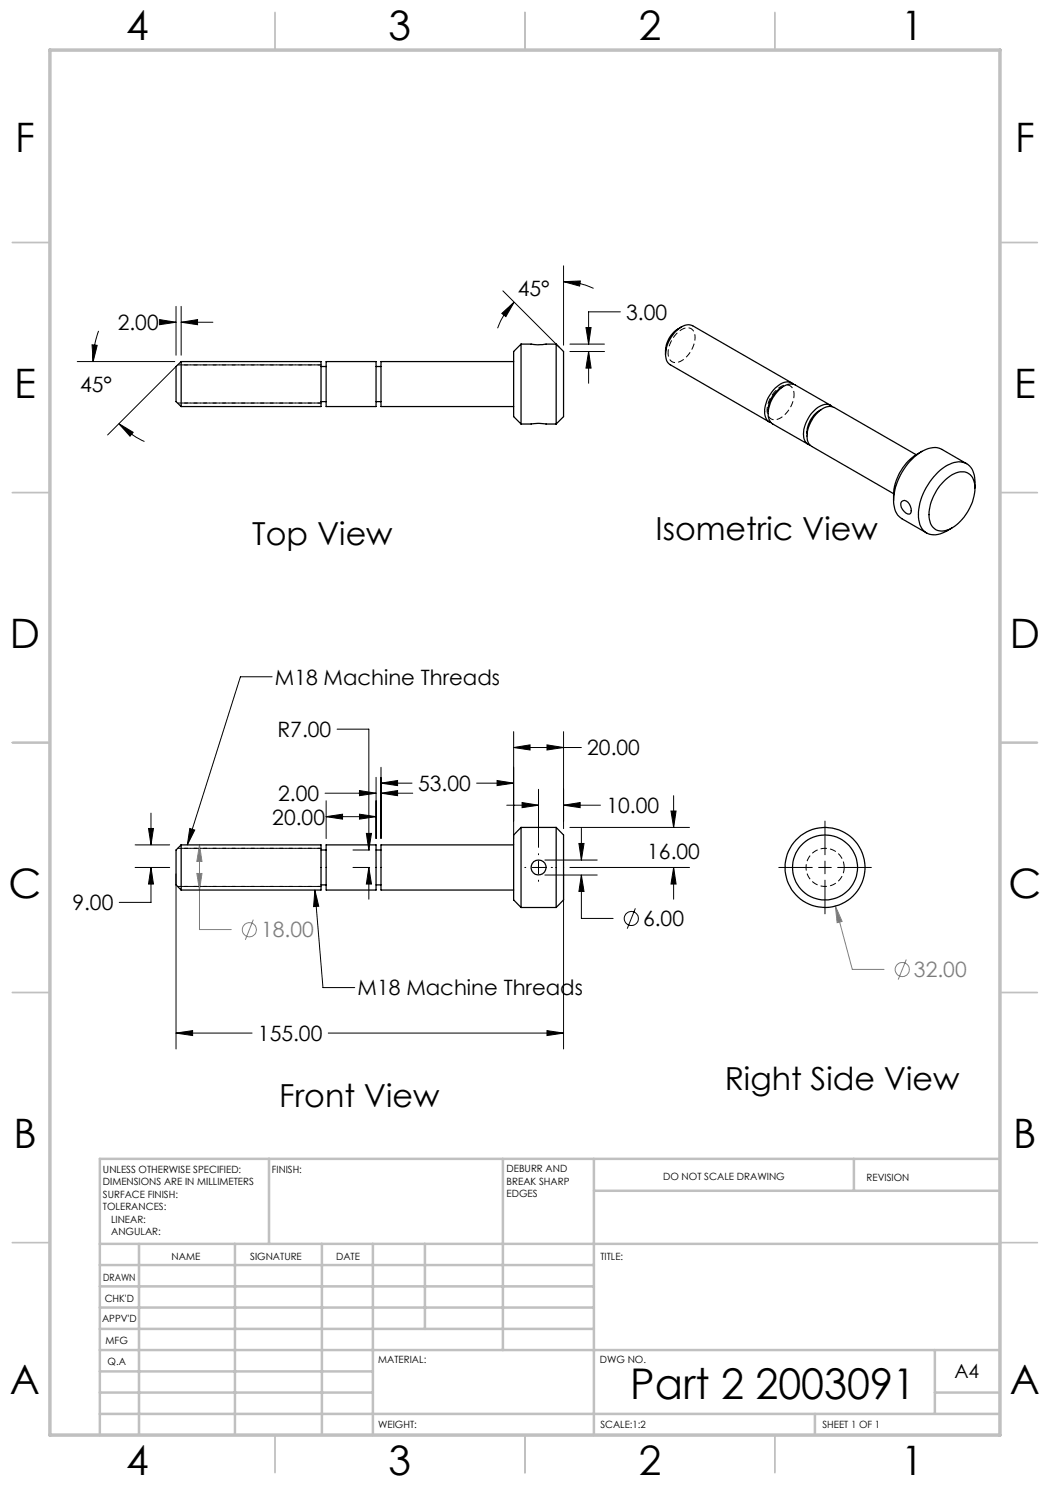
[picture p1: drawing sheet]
<svg xmlns="http://www.w3.org/2000/svg" width="210mm" height="297mm" viewBox="0 0 210 297" stroke-linecap="round" stroke-linejoin="round" font-family="sans-serif">
<g fill="none" stroke="#000" stroke-width=".2">
<path d="M100.6 58.2l11.2 11.2M112.7 56.3l3.4-.1-.2 1zM112.7 56.3a13.9 13.9 0 0 1 6 1.4M112.7 53.2v15.8M15.5 72.3h19.5M18.4 69l1 .1-.8 3.2zM19.7 66.2a18.4 18.4 0 0 0-1.1 6.1M31.9 63.9l3.3 .5-3.3 .5zM32.9 64.4h2.3M35.2 61.3v9.7M35.3 73.2l-13.8 13.8M36.2 64.4l3.3-.5v1z"/>
<path d="M36.2 61.3v9.7M36.2 64.4h6.4M100.4 62.7l2.4-2.3-1.6 2.9zM102.8 60.4a13.9 13.9 0 0 0-3.3 5.2M114 70.3h6.9M114 68.8h6.9M117.2 65.5h1l-.5 3.3zM117.7 70.3l.5 3.3h-1zM117.7 70.3v6.4M124.1 62.4h-6.4v6.4M23.8 84.7l2.8 1.8-.6 .7zM23.8 84.7a17.6 17.6 0 0 0 5.1 3.6"/>
<path d="M54.4 135.4h-6.3l-10.6 33.6M65 158.6h10.2M67.4 145.8h6.4v24.2M71.9 158.1l3.3 .5-3.3 .5zM75.2 155.5v12.2M76.2 156.6l3.3-.5v1zM76.2 158.6l3.3-.5v1zM76.2 153.5v14.2M76.2 156.6h6.2M76.2 158.6h6.3M95.3 156.6h7.4M99.4 156.1l3.3 .5-3.3 .5z"/>
<path d="M102.7 149.5l3.3-.5v1zM102.7 146.3v21.4M102.7 149.5h13.6M107.7 157.9v11.6M109.4 149l3.3 .5-3.3 .5zM112.7 146.3v19.4M134.7 159.1v6.4M27 173.5h6.9M27 169h6.9M29.7 165.7h1l-.5 3.3zM30.2 173.5l.5 3.3h-1zM30.2 173.5v7h-6.4"/>
<path d="M30.2 162.6v6.4M35.2 174.8v35M38 165.7l.9 .3-1.4 3zM63 178l1.6 19.5h6.3M63 178l.7 3.3h-1zM65.2 163.3h.1M65.2 163.3l3.3-.5v1zM65.2 160.2v7.5M65.2 163.3h10M70.6 173.5h3.3M70.6 170h3.3M71.9 162.8l3.3 .5-3.3 .5z"/>
<path d="M73.3 166.7h1l-.5 3.3zM73.8 173.5l.5 3.3h-1zM73.8 173.5v6.3M101.4 161h6.3M104.4 160.5l3.3 .5-3.3 .5zM105 173.5h.2M106.4 173.5h2.6M107.7 170.7v.3M107.7 172.2v2.6M107.7 176v.3M109 175h10.5M109 172h10.5"/>
<path d="M110.2 173.5h.3M112.7 161l3.3-.5v1zM112.7 174.8v35M112.7 161h7.4M114 173.5h23.9M114 165.5h23.9M115.8 168.7h1l-.5 3.3zM116.3 175l.5 3.3h-1zM116.3 175v8.7h6.3M116.3 165.7v6.3M134.2 162.2h1l-.5 3.3zM134.7 173.5l.5 3.3h-1z"/>
<path d="M134.7 173.5v6.3M155.8 173.5h6.7M163.7 173.5h2.6M165 164.2v6.8M165 172.2v2.6M165 176v6.8M167.5 173.5h6.8M127.1 181.7l-1.7 4M35.2 206.6l3.3-.5v1zM35.2 206.6h15.2M65.7 206.6h47M109.4 206.1l3.3 .5-3.3 .5z"/>
<circle cx="126.3" cy="183.7" r="1.41"/>
</g>
<g fill="none" stroke="#808080" stroke-width=".2">
<path d="M39.4 174.7h1l-.5 3.3zM39.9 169l.5 3.3h-1zM39.9 169v16.9h6.3M50.7 183.9l-1.6 4.1M167.1 181.2l1.3 3.1-1 .2zM167.1 181.2l3.4 12.7h6.3M181.3 191.9l-1.7 4"/>
<circle cx="49.9" cy="186" r="1.41"/>
<circle cx="180.4" cy="193.9" r="1.42"/>
</g>
<path d="M168.8 173.5a3.8 3.8 0 0 1-5.6 3.3 3.8 3.8 0 0 1-.2-6.5 3.8 3.8 0 0 1 5.8 2.9v.3" fill="none" stroke="#000" stroke-width=".2" stroke-dasharray="1.3 .6" stroke-dashoffset=".1" stroke-linecap="butt"/>
<path d="M133.6 70.6a1.66 1.66 0 0 0 .9 1.8 1.66 1.66 0 0 0 1.9-.3 5.5 5.5 0 0 0 2.4-5.6 1.7 1.7 0 0 0-2.8-.4 6 6 0 0 0-2.4 4.5M158.8 78.9a5.4 5.4 0 0 1-3.7 5 1.75 1.75 0 0 1-1.7-2.3 5.4 5.4 0 0 1 3.8-4.6 1.6 1.6 0 0 1 1.6 1.9" fill="none" stroke="#000" stroke-width=".2" stroke-dasharray="1.3 .6" stroke-dashoffset=".5" stroke-linecap="butt"/>
<g fill="none" stroke="#c0c0c0" stroke-width=".35">
<path d="M55 2.5v7.5M105 2.5v7.5M155 2.5v7.5M2.5 48.5h7.5M200 48.5h7.5M2.5 98.5h7.5M200 98.5h7.5M2.5 148.5h7.5M200 148.5h7.5M2.5 198.5h7.5M200 198.5h7.5M2.5 248.5h7.5"/>
<path d="M200 248.5h7.5M55 287v7.5M105 287v7.5M155 287v7.5"/>
</g>
<g fill="none" stroke="#c0c0c0" stroke-width=".5">
<path d="M53.8 231.8v17M100.6 231.8v38.2M118.8 231.8v55.2M118.8 238.2h81.2M170.8 231.8v6.4M200 231.8h-180v55.2M20 248.8h180M20 257.3h98.8M20 253h98.8M27.8 248.8v38.2M47 248.8v38.2M64.4 248.8v38.2"/>
<path d="M74.6 248.8v38.2M85 248.8v17M20 265.8h98.8M20 261.5h98.8M20 278.5h54.6M20 274.3h54.6M20 270h180M187 278.5h13M187 270v12.8M20 282.8h180M163 282.8v4.2"/>
</g>
<path d="M10 10h190v277h-190z" fill="none" stroke="#c0c0c0" stroke-width=".7"/>
<path d="M64.2 73h-28.7M64.2 80.6h-28.7M64.2 177.3h-28.7M64.2 169.7h-28.7" fill="none" stroke="#000" stroke-width=".2" stroke-dasharray="1.3 .6" stroke-dashoffset=".6"/>
<path d="M36.2 73h28M36.2 80.6h28M36.2 169.7h28M36.2 177.3h28" fill="none" stroke="#000" stroke-width=".2" stroke-dasharray="1.3 .6"/>
<path d="M35.2 206.6l3.3-.5v1zM109.4 206.1l3.3 .5-3.3 .5zM134.7 173.5l.5 3.3h-1zM134.2 162.2h1l-.5 3.3zM109.4 149l3.3 .5-3.3 .5zM102.7 149.5l3.3-.5v1zM99.4 156.1l3.3 .5-3.3 .5zM76.2 156.6l3.3-.5v1zM76.2 158.6l3.3-.5v1zM71.9 158.1l3.3 .5-3.3 .5zM71.9 162.8l3.3 .5-3.3 .5zM65.2 163.3l3.3-.5v1zM29.7 165.7h1l-.5 3.3zM30.2 173.5l.5 3.3h-1zM73.8 173.5l.5 3.3h-1zM73.3 166.7h1l-.5 3.3zM116.3 175l.5 3.3h-1zM115.8 168.7h1l-.5 3.3zM104.4 160.5l3.3 .5-3.3 .5zM112.7 161l3.3-.5v1zM117.7 70.3l.5 3.3h-1zM117.2 65.5h1l-.5 3.3zM112.7 56.3l3.4-.1-.2 1zM100.4 62.7l2.4-2.3-1.6 2.9zM36.2 64.4l3.3-.5v1zM31.9 63.9l3.3 .5-3.3 .5zM18.4 69l1 .1-.8 3.2zM23.8 84.7l2.8 1.8-.6 .7z" fill="#000"/>
<path d="M39.9 169l.5 3.3h-1zM39.4 174.7h1l-.5 3.3zM167.1 181.2l.3 3.3 1-.2z" fill="#808080"/>
<path d="M63 178l.7 3.3h-1zM38 165.7l.9 .3-1.4 3z" fill="#000"/>
<g fill="none" stroke="#000" stroke-width=".25">
<path d="M36.2 72.3h28v9h-28M36.2 72.3v9M36.2 72.3l-1 1v7l1 1M64.2 73.3h1M65.2 72.3h10v9h-10zM75.2 73.3h1M102.7 72.3h-26.5v9h26.5M104.2 68.8v16M104.2 68.8l3.4 .2 3.6-.2M104.2 68.8l-1.5 1.5v13l1.5 1.5M111.2 68.8v16M111.2 68.8l1.5 1.5v13l-1.5 1.5"/>
<path d="M136.3 65.4a5.6 5.6 0 0 0-3.2 5.5M156.4 77.5a5.4 5.4 0 0 0-2.8 4.8M158.4 76.6l-19.9-11.4a2.88 2.88 0 0 0-3.2 1 6.3 6.3 0 0 0-2 5.8l.3 .6 .5 .4 19.7 11.4M158.7 76.8a2.33 2.33 0 0 0-3.3 .5 6.3 6.3 0 0 0-2.3 6.1l.5 .8 .6 .3M64.2 80.3h1M75.2 80.3h1M104.2 84.8l3.5-.1 3.5 .1M164.2 81.9a5.2 5.2 0 0 0-2.8 4.9M166.1 81.1l-7-4.1a2.92 2.92 0 0 0-3.3 1 6.4 6.4 0 0 0-2 5.9l.3 .5 .5 .4 7 4.1M166.4 81.3a1.94 1.94 0 0 0-2.5 0 6.6 6.6 0 0 0-3 6.6l.5 .8 .6 .3M183.2 90.9l-16.4-9.4a2.85 2.85 0 0 0-3.3 1 6.3 6.3 0 0 0-1.9 5.8l.3 .6 .4 .4 16.4 9.4M184.4 90.3a10.3 10.3 0 0 0-5.7 9.8"/>
<path d="M189.1 95.9a4.3 4.3 0 0 1 4.4-1.3 3.6 3.6 0 0 1 1.4 4 9.8 9.8 0 0 1-5.4 7.4 2.6 2.6 0 0 1-3.7-2.6 10 10 0 0 1 3.3-7.5zM193.3 92.7l-4.9-2.8a4.6 4.6 0 0 0-5.1 1.1 12.3 12.3 0 0 0-4.5 9.9 3.7 3.7 0 0 0 1.6 2.8l4.9 2.9M195 97.6a5.6 5.6 0 0 0-1.1-4.4 3.6 3.6 0 0 0-4.5-.1 12.2 12.2 0 0 0-5.6 10.9 3.1 3.1 0 0 0 4.7 2.6l1.9-1M180.3 100.3a1.19 1.19 0 0 1 1.8 1 1.23 1.23 0 0 1-.2 1.5 1.98 1.98 0 0 1-1.6-2.5zM36.2 169h28v9h-28M36.2 169v9M36.2 169l-1 1v7l1 1M64.2 177h1M64.2 170h1M65.2 169h10v9h-10zM75.2 177h1M75.2 170h1"/>
<path d="M102.7 169h-26.5v9h26.5M104.2 165.5v16M104.2 165.5l-1.5 1.5v13l1.5 1.5M104.2 165.5h7M111.2 165.5v16M111.2 165.5l1.5 1.5v13l-1.5 1.5M104.2 181.5h7"/>
<circle cx="107.7" cy="173.5" r="1.51"/>
<circle cx="165" cy="173.5" r="6.5"/>
<circle cx="165" cy="173.5" r="8"/>
</g>
<text font-size="8.5" x="126.1" y="279.7">Part 2 2003091</text>
<g font-size="8.1">
<text x="25.2" y="8">4</text>
<text x="77.7" y="8">3</text>
<text x="127.7" y="8">2</text>
<text x="180.2" y="8">1</text>
<text x="3" y="30.4">F</text>
<text x="203" y="30.4">F</text>
<text x="2.8" y="79.6">E</text>
<text x="202.8" y="79.6">E</text>
<text x="2" y="129.6">D</text>
<text x="202" y="129.6">D</text>
<text x="1.7" y="179.6">C</text>
<text x="201.7" y="179.6">C</text>
<text x="2.7" y="229.6">B</text>
<text x="202.7" y="229.6">B</text>
<text x="2" y="278.9">A</text>
<text x="202" y="278.9">A</text>
<text x="25.2" y="295">4</text>
<text x="77.7" y="295">3</text>
<text x="127.7" y="295">2</text>
<text x="180.2" y="295">1</text>
</g>
<g font-size="6.3">
<text x="50.5" y="109.1">Top View</text>
<text x="131.1" y="108">Isometric View</text>
<text x="55.9" y="221.4">Front View</text>
<text x="144.9" y="218.1">Right Side View</text>
</g>
<g font-size="4.2">
<text x="103.5" y="59.3">45°</text>
<text x="125.2" y="64">3.00</text>
<text x="23.5" y="66">2.00</text>
<text x="16" y="78.4">45°</text>
<text x="55" y="137">M18 Machine Threads</text>
<text x="55.5" y="147.4">R7.00</text>
<text x="117.5" y="151.1">20.00</text>
<text x="55.6" y="160.2">2.00</text>
<text x="83.6" y="158.2">53.00</text>
<text x="54.5" y="164.9">20.00</text>
<text x="121.3" y="162.6">10.00</text>
<text x="129.5" y="171.7">16.00</text>
<text x="14.5" y="182">9.00</text>
<text x="128.6" y="185.2">6.00</text>
<text x="71.5" y="199.1">M18 Machine Threads</text>
<text x="51.6" y="208.2">155.00</text>
</g>
<g font-size="4.2" fill="#808080">
<text x="52.2" y="187.5">18.00</text>
<text x="182.8" y="195.4">32.00</text>
</g>
<text font-size="3.9" x="190.9" y="275.5">A4</text>
<g font-size="2">
<text x="20.6" y="234.6">UNLESS OTHERWISE SPECIFIED:</text>
<text x="20.6" y="237.1">DIMENSIONS ARE IN MILLIMETERS</text>
<text x="20.6" y="239.6">SURFACE FINISH:</text>
<text x="54.4" y="234.6">FINISH:</text>
<text x="101.3" y="234.5">DEBURR AND</text>
<text x="101.3" y="237">BREAK SHARP</text>
<text x="101.3" y="239.5">EDGES</text>
<text x="132.6" y="236">DO NOT SCALE DRAWING</text>
<text x="173.3" y="236.2">REVISION</text>
<text x="20.6" y="242.1">TOLERANCES:</text>
<text x="22.2" y="244.6">LINEAR:</text>
<text x="22.2" y="247.1">ANGULAR:</text>
<text x="34.3" y="252">NAME</text>
<text x="50" y="251.9">SIGNATURE</text>
<text x="67.2" y="251.9">DATE</text>
<text x="120.1" y="251.9">TITLE:</text>
<text x="20.6" y="256.1">DRAWN</text>
<text x="20.9" y="260.3">CHK'D</text>
<text x="20.4" y="264.4">APPV'D</text>
<text x="21.1" y="268.8">MFG</text>
<text x="21.5" y="273">Q.A</text>
<text x="75.6" y="272.5">MATERIAL:</text>
<text x="120" y="272.5">DWG NO.</text>
<text x="75.6" y="285.5">WEIGHT:</text>
<text x="120.1" y="285.6">SCALE:1:2</text>
<text x="164.5" y="285.6">SHEET 1 OF 1</text>
</g>
</svg>
